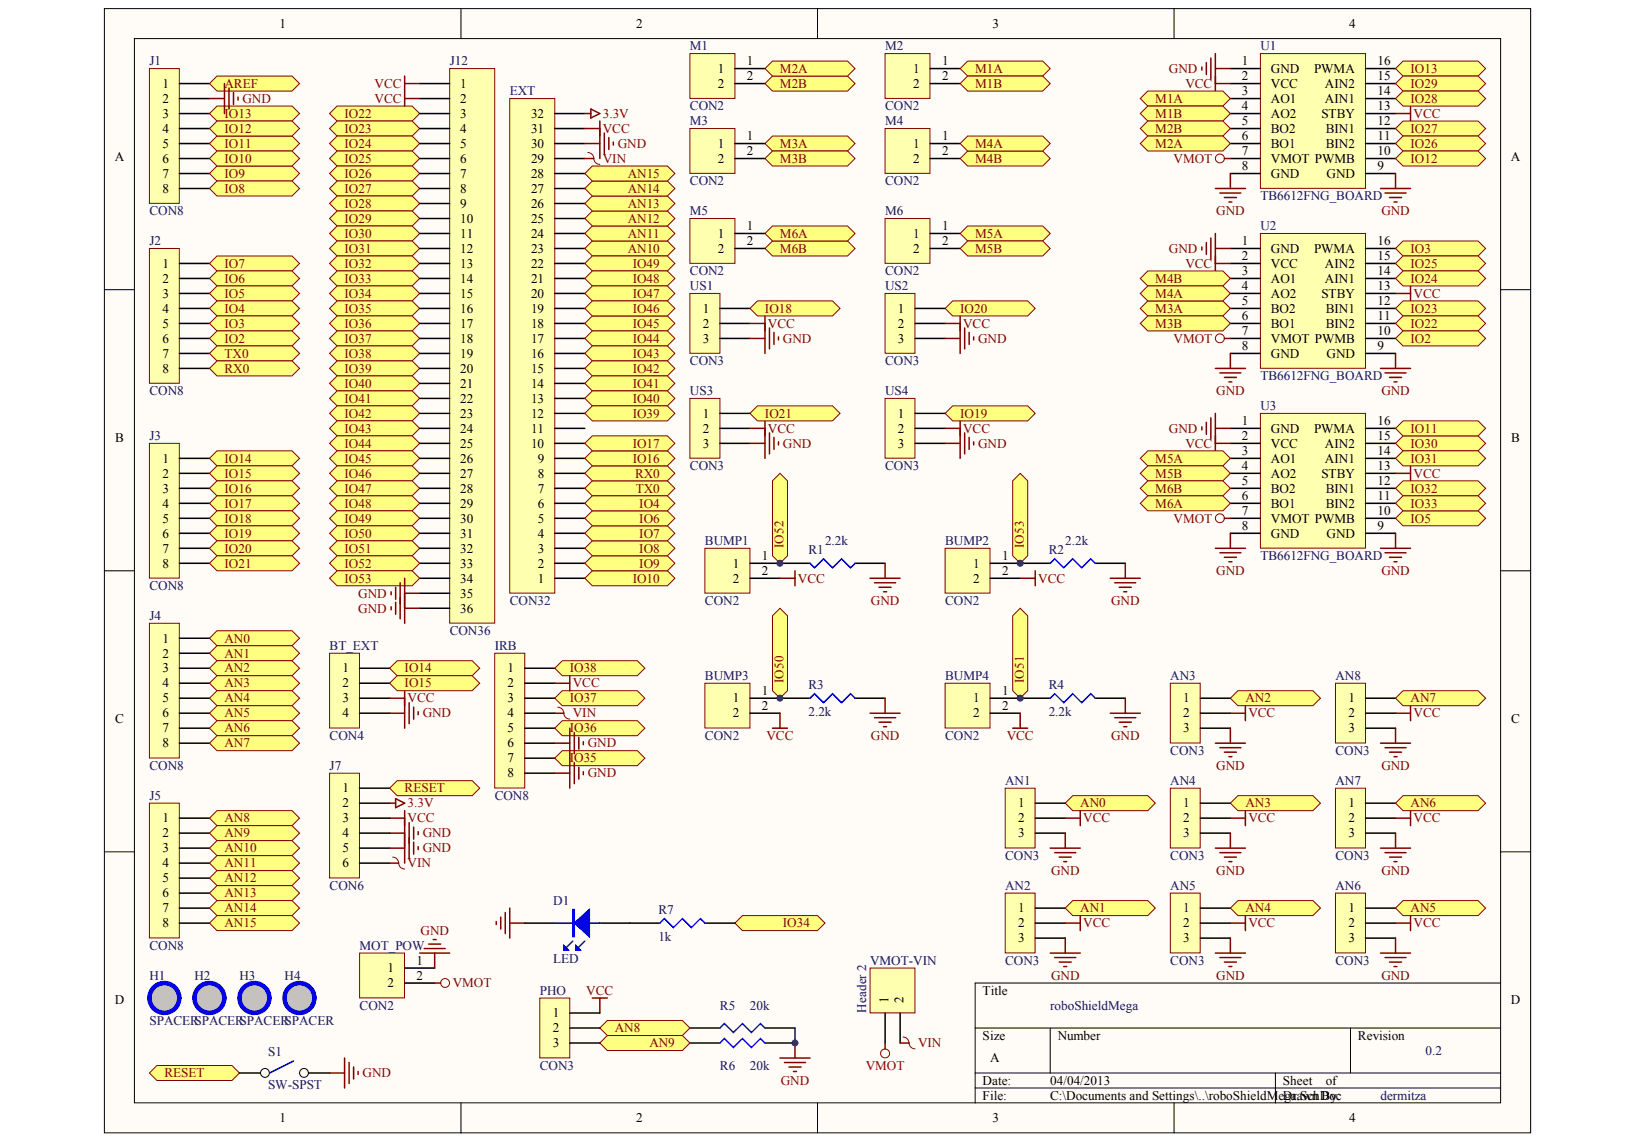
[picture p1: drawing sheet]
# Altium project roboShieldMega.PrjPCB
1 sheet, 51 parts. Net scope: flat (ports and power ports of the same name join across sheets).
Board file: roboShieldMega.PcbDoc

## Sheet roboShieldMega.SchDoc
size A

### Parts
AN1  CON3  [MOLEX_SH-3P-S]
AN2  CON3  [MOLEX_SH-3P-S]
AN3  CON3  [MOLEX_SH-3P-S]
AN4  CON3  [MOLEX_SH-3P-S]
AN5  CON3  [MOLEX_SH-3P-S]
AN6  CON3  [MOLEX_SH-3P-S]
AN7  CON3  [MOLEX_SH-3P-S]
AN8  CON3  [MOLEX_SH-3P-S]
BT_EXT  CON4  [MOLEX_SH-4P-S]
BUMP1  CON2  [MOLEX_SH-2P-S]
BUMP2  CON2  [MOLEX_SH-2P-S]
BUMP3  CON2  [MOLEX_SH-2P-S]
BUMP4  CON2  [MOLEX_SH-2P-S]
D1  LED  [2PIN_2MM]
EXT  CON32  [32PIN_2.54MM_DOUBLE]
H1  SPACER  [SPACER_MINI_2MM]
H2  SPACER  [SPACER_MINI_2MM]
H3  SPACER  [SPACER_MINI_2MM]
H4  SPACER  [SPACER_MINI_2MM]
IRB  CON8  [WM18114]
J1  CON8  [8PIN_2.54MM]
J2  CON8  [8PIN_2.54MM]
J3  CON8  [8PIN_2.54MM]
J4  CON8  [8PIN_2.54MM]
J5  CON8  [8PIN_2.54MM]
J7  CON6  [6PIN_2.54MM_STRAIGHT]
J12  CON36  [36PIN_2.54MM_DOUBLE]
M1  CON2  [MOLEX_SH-2P-S]
M2  CON2  [MOLEX_SH-2P-S]
M3  CON2  [MOLEX_SH-2P-S]
M4  CON2  [MOLEX_SH-2P-S]
M5  CON2  [MOLEX_SH-2P-S]
M6  CON2  [MOLEX_SH-2P-S]
MOT_POW  CON2  [MOLEX_SH-2P-S]
PHO  CON3  [MOLEX_SH-3P-S]
R1  2.2k  [0805]
R2  2.2k  [0805]
R3  2.2k  [0805]
R4  2.2k  [0805]
R5  20k  [0805]
R6  20k  [0805]
R7  1k  [0805]
S1  SW-SPST  [PUSH_BUTTON_JPM]
U1  TB6612FNG_BOARD  [TB6612FNG_BOARD]
U2  TB6612FNG_BOARD  [TB6612FNG_BOARD]
U3  TB6612FNG_BOARD  [TB6612FNG_BOARD]
US1  CON3  [MOLEX_SH-3P-S]
US2  CON3  [MOLEX_SH-3P-S]
US3  CON3  [MOLEX_SH-3P-S]
US4  CON3  [MOLEX_SH-3P-S]
VMOT-VIN  Header 2  [HDR1X2]

### Ports
AN0, AN1, AN2, AN3, AN4, AN5, AN6, AN7, AN8, AN9, AN10, AN11, AN12, AN13, AN14, AN15, AREF, IO2, IO3, IO4, IO5, IO6, IO7, IO8, IO9, IO10, IO11, IO12, IO13, IO14, IO15, IO16, IO17, IO18, IO19, IO20, IO21, IO22, IO23, IO24, IO25, IO26, IO27, IO28, IO29, IO30, IO31, IO32, IO33, IO34, IO35, IO36, IO37, IO38, IO39, IO40, IO41, IO42, IO43, IO44, IO45, IO46, IO47, IO48, IO49, IO50, IO51, IO52, IO53, M1A, M1B, M2A, M2B, M3A, M3B, M4A, M4B, M5A, M5B, M6A, M6B, RESET, RX0, TX0

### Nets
3.3V: EXT.32 J7.2
GND: AN1.3 AN2.3 AN3.3 AN4.3 AN5.3 AN6.3 AN7.3 AN8.3 BT_EXT.4 D1.2(CATHODE) EXT.30 IRB.6 IRB.8 J1.2 J7.4 J7.5 J12.35 J12.36 MOT_POW.1 R1.1 R2.2 R3.2 R4.2 R5.2 R6.2 S1.2 U1.1(GND) U1.8(GND) U1.9(GND) U2.1(GND) U2.8(GND) U2.9(GND) U3.1(GND) U3.8(GND) U3.9(GND) US1.3 US2.3 US3.3 US4.3
VCC: AN1.2 AN2.2 AN3.2 AN4.2 AN5.2 AN6.2 AN7.2 AN8.2 BT_EXT.3 BUMP1.2 BUMP2.2 BUMP3.2 BUMP4.2 EXT.31 IRB.2 J7.3 J12.1 J12.2 PHO.1 U1.2(VCC) U1.13(STBY) U2.2(VCC) U2.13(STBY) U3.2(VCC) U3.13(STBY) US1.2 US2.2 US3.2 US4.2
VIN: EXT.29 IRB.4 J7.6 VMOT-VIN.2
VMOT: MOT_POW.2 U1.7(VMOT) U2.7(VMOT) U3.7(VMOT) VMOT-VIN.1
NetAN1_1: AN1.1 J4.1 ; port AN0
NetAN2_1: AN2.1 J4.2 ; port AN1
NetAN3_1: AN3.1 J4.3 ; port AN2
NetAN4_1: AN4.1 J4.4 ; port AN3
NetAN5_1: AN5.1 J4.5 ; port AN4
NetAN6_1: AN6.1 J4.6 ; port AN5
NetAN7_1: AN7.1 J4.7 ; port AN6
NetAN8_1: AN8.1 J4.8 ; port AN7
NetBT_EXT_1: BT_EXT.1 J3.1 ; port IO14
NetBT_EXT_2: BT_EXT.2 J3.2 ; port IO15
NetBUMP1_1: BUMP1.1 J12.33 R1.2 ; port IO52
NetBUMP2_1: BUMP2.1 J12.34 R2.1 ; port IO53
NetBUMP3_1: BUMP3.1 J12.31 R3.1 ; port IO50
NetBUMP4_1: BUMP4.1 J12.32 R4.1 ; port IO51
NetD1_1: D1.1(ANODE) R7.1
NetEXT_1: EXT.1 J1.6 ; port IO10
NetEXT_2: EXT.2 J1.7 ; port IO9
NetEXT_3: EXT.3 J1.8 ; port IO8
NetEXT_4: EXT.4 J2.1 ; port IO7
NetEXT_5: EXT.5 J2.2 ; port IO6
NetEXT_6: EXT.6 J2.4 ; port IO4
NetEXT_7: EXT.7 J2.7 ; port TX0
NetEXT_8: EXT.8 J2.8 ; port RX0
NetEXT_9: EXT.9 J3.3 ; port IO16
NetEXT_10: EXT.10 J3.4 ; port IO17
NetEXT_12: EXT.12 J12.20 ; port IO39
NetEXT_13: EXT.13 J12.21 ; port IO40
NetEXT_14: EXT.14 J12.22 ; port IO41
NetEXT_15: EXT.15 J12.23 ; port IO42
NetEXT_16: EXT.16 J12.24 ; port IO43
NetEXT_17: EXT.17 J12.25 ; port IO44
NetEXT_18: EXT.18 J12.26 ; port IO45
NetEXT_19: EXT.19 J12.27 ; port IO46
NetEXT_20: EXT.20 J12.28 ; port IO47
NetEXT_21: EXT.21 J12.29 ; port IO48
NetEXT_22: EXT.22 J12.30 ; port IO49
NetEXT_23: EXT.23 J5.3 ; port AN10
NetEXT_24: EXT.24 J5.4 ; port AN11
NetEXT_25: EXT.25 J5.5 ; port AN12
NetEXT_26: EXT.26 J5.6 ; port AN13
NetEXT_27: EXT.27 J5.7 ; port AN14
NetEXT_28: EXT.28 J5.8 ; port AN15
NetIRB_1: IRB.1 J12.19 ; port IO38
NetIRB_3: IRB.3 J12.18 ; port IO37
NetIRB_5: IRB.5 J12.17 ; port IO36
NetIRB_7: IRB.7 J12.16 ; port IO35
NetJ1_1: J1.1 ; port AREF
NetJ1_3: J1.3 U1.16(PWMA) ; port IO13
NetJ1_4: J1.4 U1.10(PWMB) ; port IO12
NetJ1_5: J1.5 U3.16(PWMA) ; port IO11
NetJ2_3: J2.3 U3.10(PWMB) ; port IO5
NetJ2_5: J2.5 U2.16(PWMA) ; port IO3
NetJ2_6: J2.6 U2.10(PWMB) ; port IO2
NetJ3_5: J3.5 US1.1 ; port IO18
NetJ3_6: J3.6 US4.1 ; port IO19
NetJ3_7: J3.7 US2.1 ; port IO20
NetJ3_8: J3.8 US3.1 ; port IO21
NetJ5_1: J5.1 PHO.2 R5.1 ; port AN8
NetJ5_2: J5.2 PHO.3 R6.1 ; port AN9
NetJ7_1: J7.1 S1.1 ; port RESET
NetJ12_3: J12.3 U2.11(BIN2) ; port IO22
NetJ12_4: J12.4 U2.12(BIN1) ; port IO23
NetJ12_5: J12.5 U2.14(AIN1) ; port IO24
NetJ12_6: J12.6 U2.15(AIN2) ; port IO25
NetJ12_7: J12.7 U1.11(BIN2) ; port IO26
NetJ12_8: J12.8 U1.12(BIN1) ; port IO27
NetJ12_9: J12.9 U1.14(AIN1) ; port IO28
NetJ12_10: J12.10 U1.15(AIN2) ; port IO29
NetJ12_11: J12.11 U3.15(AIN2) ; port IO30
NetJ12_12: J12.12 U3.14(AIN1) ; port IO31
NetJ12_13: J12.13 U3.12(BIN1) ; port IO32
NetJ12_14: J12.14 U3.11(BIN2) ; port IO33
NetJ12_15: J12.15 R7.2 ; port IO34
NetM1_1: M1.1 U1.6(BO1) ; port M2A
NetM1_2: M1.2 U1.5(BO2) ; port M2B
NetM2_1: M2.1 U1.3(AO1) ; port M1A
NetM2_2: M2.2 U1.4(AO2) ; port M1B
NetM3_1: M3.1 U2.5(BO2) ; port M3A
NetM3_2: M3.2 U2.6(BO1) ; port M3B
NetM4_1: M4.1 U2.4(AO2) ; port M4A
NetM4_2: M4.2 U2.3(AO1) ; port M4B
NetM5_1: M5.1 U3.6(BO1) ; port M6A
NetM5_2: M5.2 U3.5(BO2) ; port M6B
NetM6_1: M6.1 U3.3(AO1) ; port M5A
NetM6_2: M6.2 U3.4(AO2) ; port M5B

Not connected (* = marked no-connect by the designer): EXT 11
